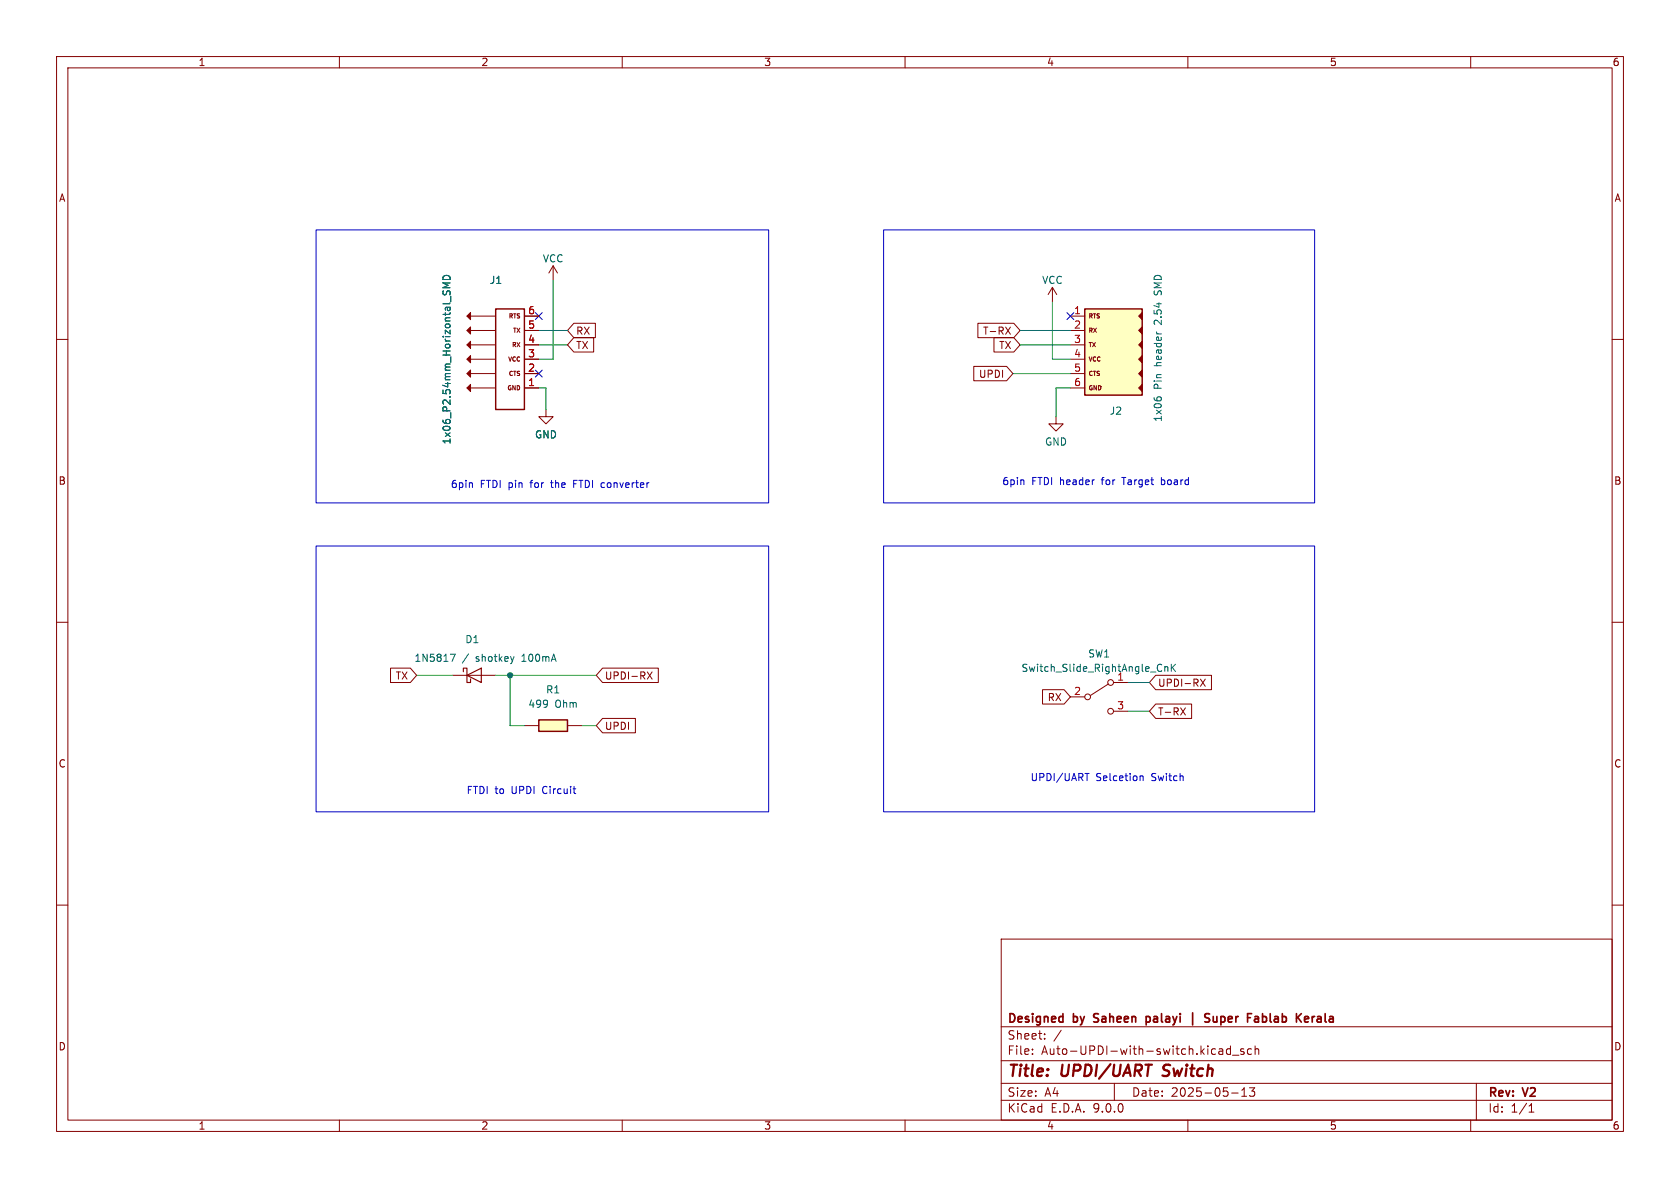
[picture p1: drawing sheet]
<svg xmlns="http://www.w3.org/2000/svg" width="297mm" height="210mm" viewBox="0 0 297 210" stroke-linecap="round" stroke-linejoin="round" font-family="sans-serif">
<g fill="none" stroke="#840000" stroke-width=".18">
<path d="M10 10h277v190h-277zM12 12h273v186h-273zM60 10v2M110 10v2M160 10v2M210 10v2M260 10v2M82.5 58.4h5.1M82.5 55.9h5.1M92.7 58.4h2.5M92.7 55.9h2.5M10 60h2"/>
<path d="M82.5 68.6h5.1M82.5 66h5.1M82.5 63.5h5.1M82.5 61h5.1M92.7 68.6h2.5M92.7 66h2.5M92.7 63.5h2.5M92.7 61h2.5M96.5 72.4v1.3h1.3l-1.3 1.2-1.3-1.2h1.3M285 60h2M10 110h2M285 110h2"/>
<path d="M189.2 123.2h2.6M196 120.9l-3.2 2M196.8 120.7h2.6M196.8 125.7h2.6M10 160h2M177 166h108v32h-108zM285 160h2M60 198v2M110 198v2M160 198v2M177 194.5h108M177 191.5h108"/>
<path d="M177 187.5h108M177 181.5h108M182.5 186.3v.1M182.5 185.5v.1M184.7 183.6v.1M184.7 182.8v.1M187.6 182.1l-1.3 2M197 191.5v3M210 198v2M215.5 185.5h.6l.1 .9M216.2 185.8h-.5a.29 .29 0 0 0-.2 .3 .29 .29 0 0 0 .2 .3l.5-.1M217.5 185.5l-.4-.1-.3 .3v.4l.2 .2h.5"/>
<path d="M217.5 184.9v1.5M217.7 193.2h1.2M217.9 186.5h1.1M219.5 193.8h.9M219.5 192.7l.5-.4v1.5M219.9 185.5l-.4-.1-.2 .2 .1 .2 .5 .2v.3h-.6M220.9 192.3h.9l-.5 .6 .4 .1v.7l-.2 .1h-.4l-.2-.1M221.2 185.5l-.4-.1-.3 .3v.4l.2 .2h.5M221.9 185.5l.2-.1 .4 .1v.9M221.9 184.9v1.5M260 198v2M261 191.5v6.5"/>
<path d="M270.3 196.6h.9M270.3 195.5l.4-.4v1.5"/>
<circle cx="192.3" cy="123.2" r=".51"/>
<circle cx="196.3" cy="125.7" r=".51"/>
<circle cx="196.3" cy="120.7" r=".51"/>
</g>
<path d="M205.5 190.1l.3 .1M205.8 188.4l-.1 .4v.2" fill="none" stroke="#840000" stroke-width=".4"/>
<g fill="none" stroke="#840000" stroke-width=".3">
<path d="M193.4 179.3v.5M202.6 179.7v1.5M202.6 179.8l.5-.1 .2 .3M210.8 179v2.2M213.3 179.9l.4 .1 .1 .4-.2 .3h-.4M213.3 179.2l.5 .1M214.5 179.7v.8l.1 .1 .3 .1M222 179.7h.3l.2 .2v.8M230.8 179.7l.5 .1v.2l-.7 .2M232 179.7v1M232.4 179.7l-.3 .1-.1 .2M193.3 180.6l.3 .1"/>
<path d="M203.3 180.4l-.2 .3-.5-.1M222.5 180.6l-.5 .1M222.5 180l-.5 .1M231.3 180.6l-.5 .1"/>
</g>
<path d="M78.4 48.9a.68 .68 0 0 1 .7-.2 .68 .68 0 0 1 .5 .7h-1.3zM78.4 51.4l-.1 .5M78.9 51.9l.1-.4 .3-.1 .3 .2v.3M79.6 50h-1.3l.9 .4-.9 .5h1.3M205.1 117.4l.3 .1M205.4 118.6l-.3 .1M205.9 117.8v.9M205.9 118l.2-.2 .3 .1 .1 .8M207.1 117.4v1.3M207.3 118l.5 .7M207.8 117.4l-.7 .7" fill="none" stroke="#006464" stroke-width=".18"/>
<g fill="#840000" stroke="#840000" stroke-width=".18">
<path d="M82.5 68.6l.7-.7v1.3z"/>
<path d="M82.5 66l.7-.6v1.3z"/>
<path d="M82.5 63.5l.7-.6v1.2z"/>
<path d="M82.5 61l.7-.7v1.3z"/>
<path d="M82.5 58.4l.7-.6v1.3z"/>
<path d="M82.5 55.9l.7-.7v1.3z"/>
</g>
<path d="M87.6 54.6h5.1v17.8h-5.1z" fill="none" stroke="#840000" stroke-width=".25"/>
<path d="M95.2 127.3h5.1v2h-5.1z" fill="#ffffc2"/>
<path d="M95.2 127.3h5.1v2h-5.1z" fill="none" stroke="#840000" stroke-width=".25"/>
<path d="M92.7 128.3h2.5M100.3 128.3h2.6" fill="none" stroke="#840000" stroke-width=".18"/>
<path d="M191.8 54.6h10.1v15.3h-10.1z" fill="#ffffc2"/>
<g fill="#840000" stroke="#840000" stroke-width=".18">
<path d="M201.3 55.9l.6-.7v1.3z"/>
<path d="M201.3 58.4l.6-.6v1.3z"/>
<path d="M201.3 61l.6-.7v1.3z"/>
<path d="M201.3 63.5l.6-.6v1.2z"/>
<path d="M201.3 66l.6-.6v1.3z"/>
<path d="M201.3 68.6l.6-.7v1.3z"/>
</g>
<path d="M191.8 54.6h10.1v15.3h-10.1z" fill="none" stroke="#840000" stroke-width=".25"/>
<g fill="none" stroke="#840000" stroke-width=".18">
<path d="M92.7 55.9h2.5M92.7 58.4h2.5M97.8 47l-.8 1.3M97.8 47l.8 1.3M97.8 47v2.5M101.4 57.1h3.9v2.6h-3.9l-1.1-1.3zM101.4 59.7h3.6v2.5h-3.6l-1.1-1.2zM172.9 57.1h6.3l1.1 1.3-1.1 1.3h-6.3zM175.7 59.7h3.5l1.1 1.3-1.1 1.2h-3.5zM177.8 57.8l.8 1.3M178.6 57.8l-.8 1.3M186.1 50.8l-.8 1.3"/>
<path d="M186.1 50.8l.7 1.3M186.1 50.8v2.5M189.2 55.9h2.6M189.2 58.4h2.6M92.7 61h2.5M92.7 63.5h2.5M92.7 66h2.5M92.7 68.6h2.5M172.1 64.8h5.9l1.1 1.2-1.1 1.3h-5.9zM186.7 73.7v1.2h1.3l-1.3 1.3-1.3-1.3h1.3M189.2 61h2.6M189.2 63.5h2.6"/>
<path d="M189.2 66h2.6M189.2 68.6h2.6M69 118.1h3.5l1.2 1.3-1.2 1.3h-3.5zM80 119.4h7.6M106.5 118.1h9.9v2.6h-9.9l-1.1-1.3zM114.4 118.8l.9 1.3M115.3 118.8l-.9 1.3M204.3 119.4h9.9v2.5h-9.9l-1.1-1.2zM106.5 127h5.8v2.5h-5.8l-1.1-1.2zM184.3 121.9h3.8l1.1 1.3-1.1 1.3h-3.8zM204.3 124.5h6.4v2.5h-6.4l-1.1-1.3zM208.7 125.1l.9 1.3"/>
<path d="M209.6 125.1l-.9 1.3M212.2 120.1l.9 1.2M213.1 120.1l-.9 1.2"/>
</g>
<path d="M78.4 48.9a.68 .68 0 0 1 .7-.2 .68 .68 0 0 1 .5 .7h-1.3zM78.4 51.4l-.1 .5M78.9 51.9l.1-.4 .3-.1 .3 .2v.3M79.6 50h-1.3l.9 .4-.9 .5h1.3M204 70.3v.2M204.5 70.4l.3-.2h.3l.2 .2M79.6 115.6h.9l-.6 1.3" fill="none" stroke="#006464" stroke-width=".18"/>
<path d="M81.9 118.7v-.6h.6v2.6h.7v-.7M82.5 119.4l2.6-1.3v2.6z" fill="none" stroke="#840000" stroke-width=".2"/>
<g fill="none" stroke="#009600" stroke-width=".18">
<path d="M95.2 58.4h5.1M97.8 49.5v14h-2.6M180.3 58.4h8.9M186.1 53.3v10.2h3.1M95.2 68.6h1.3v3.8M95.2 61h5.1M179.1 66h10.1M180.3 61h8.9M189.2 68.6h-2.5v5.1M73.7 119.4h6.3M87.6 119.4h17.8M90.2 119.4v8.9h2.5"/>
<path d="M102.9 128.3h2.5M199.4 125.7h3.8M199.4 120.7h3.8"/>
</g>
<path d="M94.6 55.3l1.3 1.2M95.9 55.3l-1.3 1.2M188.6 55.3l1.2 1.2M189.8 55.3l-1.2 1.2M94.6 65.4l1.3 1.2M95.9 65.4l-1.3 1.2" fill="none" stroke="#000084" stroke-width=".18"/>
<g fill="none" stroke="#0000c2" stroke-width=".18">
<path d="M55.9 40.6h80v48.3h-80zM156.2 40.6h76.2v48.3h-76.2zM55.9 96.5h80v47h-80zM83.3 85.3l.2 .2v.7M101.4 85.5h.4M102 84.9h-.6v1.3M156.2 96.5h76.2v47h-76.2zM180.8 84.8l.2 .2v.7M205.3 84.4v1.3M205.3 85.6l.1 .1M205.4 84.8l-.1 .1M101.3 139.4h.5"/>
<path d="M191.8 136.7h.7M201.5 137.2v.8M201.5 137.3l.2-.1h.3l.1 .8M101.7 140.3h.1"/>
</g>
<circle cx="90.2" cy="119.4" r=".46" fill="#009600" stroke="#009600" stroke-width=".18"/>
<g font-size="2.8" fill="#840000">
<text x="178" y="190.9">Title:</text>
<text x="187.7" y="190.9">UPDI/UART</text>
<text x="206.5" y="190.9">Switch</text>
</g>
<g font-size="2.1" fill="#840000">
<text x="178" y="184">Sheet:</text>
<text x="178" y="181.2">Designed</text>
<text x="189.8" y="181.2">by</text>
<text x="194.1" y="181.2">Saheen</text>
<text x="203.9" y="181.2">palayi</text>
<text x="212.3" y="181.2">|</text>
<text x="215.5" y="181.2">Super</text>
<text x="223.6" y="181.2">Fablab</text>
<text x="232.8" y="181.2">Kerala</text>
<text x="178" y="186.7">File:</text>
<text x="184.1" y="186.7">Auto-UPDI-with-switch.kicad_sch</text>
<text x="178" y="196.9">KiCad</text>
<text x="178" y="194.1">Size:</text>
<text x="184.7" y="194.1">A4</text>
<text x="185.7" y="196.9">E.D.A.</text>
<text x="193.3" y="196.9">9.0.0</text>
<text x="200" y="194.1">Date:</text>
<text x="207" y="194.1">2025-05-13</text>
<text x="263" y="194.3">Rev:</text>
<text x="263" y="196.9">Id:</text>
<text x="267.1" y="196.9">1/1</text>
<text x="269.4" y="194.3">V2</text>
</g>
<g font-size="1.8" fill="#840000">
<text x="35" y="11.9">1</text>
<text x="85" y="11.9">2</text>
<text x="135" y="11.9">3</text>
<text x="185" y="11.9">4</text>
<text x="235" y="11.9">5</text>
<text x="285" y="11.9">6</text>
<text x="10.3" y="35.9">A</text>
<text x="285.3" y="35.9">A</text>
<text x="101.8" y="59.4">RX</text>
<text x="173.7" y="59.4">T-RX</text>
<text x="101.8" y="61.9">TX</text>
<text x="176.5" y="61.9">TX</text>
<text x="173" y="67">UPDI</text>
<text x="10.3" y="85.9">B</text>
<text x="285.3" y="85.9">B</text>
<text x="69.9" y="120.3">TX</text>
<text x="106.8" y="120.3">UPDI-RX</text>
<text x="185.1" y="124.1">RX</text>
<text x="204.6" y="121.6">UPDI-RX</text>
<text x="106.8" y="129.2">UPDI</text>
<text x="204.6" y="126.7">T-RX</text>
<text x="10.3" y="135.9">C</text>
<text x="285.3" y="135.9">C</text>
<text x="10.3" y="185.9">D</text>
<text x="285.3" y="185.9">D</text>
<text x="35" y="199.9">1</text>
<text x="85" y="199.9">2</text>
<text x="135" y="199.9">3</text>
<text x="185" y="199.9">4</text>
<text x="235" y="199.9">5</text>
<text x="285" y="199.9">6</text>
</g>
<g font-size="1.8" fill="#006464">
<text x="95.9" y="46.6">VCC</text>
<text x="86.5" y="50.4">J1</text>
<text x="184.1" y="50.4">VCC</text>
<text x="205.6" y="51.7" transform="rotate(-90 205.6 51.7)">SMD</text>
<text x="205.6" y="57.1" transform="rotate(-90 205.6 57.1)">2.54</text>
<text x="205.6" y="64.6" transform="rotate(-90 205.6 64.6)">header</text>
<text x="205.6" y="68.8" transform="rotate(-90 205.6 68.8)">Pin</text>
<text x="94.5" y="77.7">GND</text>
<text x="196.1" y="73.5">J2</text>
<text x="205.6" y="74.7" transform="rotate(-90 205.6 74.7)">1x06</text>
<text x="79.9" y="78.7" transform="rotate(-90 79.9 78.7)">1x06_P2.54mm_Horizontal_SMD</text>
<text x="184.7" y="79">GND</text>
<text x="82.2" y="113.9">D1</text>
<text x="73.2" y="117.2">1N5817</text>
<text x="81.7" y="117.2">/</text>
<text x="84.2" y="117.2">shotkey</text>
<text x="92.5" y="117.2">100mA</text>
<text x="180.5" y="119">Switch_Slide_RightAngle_CnK</text>
<text x="192.3" y="116.4">SW1</text>
<text x="93.3" y="125.3">499</text>
<text x="96.4" y="122.8">R1</text>
<text x="98.1" y="125.3">Ohm</text>
<text x="197.4" y="120.4">1</text>
</g>
<g font-size="1.8" fill="#a90000">
<text x="93.3" y="58.2">5</text>
<text x="93.3" y="55.6">6</text>
<text x="189.8" y="55.6">1</text>
<text x="189.8" y="58.2">2</text>
<text x="93.3" y="65.8">2</text>
<text x="93.3" y="63.2">3</text>
<text x="93.3" y="60.7">4</text>
<text x="189.8" y="60.7">3</text>
<text x="189.8" y="63.2">4</text>
<text x="189.8" y="65.8">5</text>
<text x="93.3" y="68.3">1</text>
<text x="189.8" y="68.3">6</text>
<text x="189.8" y="122.9">2</text>
<text x="197.4" y="125.5">3</text>
</g>
<g font-size="1.8" fill="#0000c2">
<text x="79.6" y="86.5">6pin</text>
<text x="84.9" y="86.5">FTDI pin</text>
<text x="94.1" y="86.5">for</text>
<text x="97.9" y="86.5">the</text>
<text x="102" y="86.5">FTDI converter</text>
<text x="177.1" y="86">6pin</text>
<text x="182.4" y="86">FTDI header</text>
<text x="195.1" y="86">for</text>
<text x="198.9" y="86">Target</text>
<text x="205.9" y="86">board</text>
<text x="82.4" y="140.6">FTDI to</text>
<text x="90.5" y="140.6">UPDI</text>
<text x="96.2" y="140.6">Circuit</text>
<text x="182.1" y="138.3">UPDI/UART</text>
<text x="193.7" y="138.3">Selcetion</text>
<text x="203.7" y="138.3">Switch</text>
</g>
<g font-size="1" fill="#840000">
<text x="89.8" y="56.5">RTS</text>
<text x="90.6" y="59">TX</text>
<text x="192.3" y="56.5">RTS</text>
<text x="192.3" y="59">RX</text>
<text x="89.7" y="64.1">VCC</text>
<text x="90.4" y="61.6">RX</text>
<text x="192.3" y="61.6">TX</text>
<text x="192.3" y="64.1">VCC</text>
<text x="89.6" y="69.2">GND</text>
<text x="89.8" y="66.6">CTS</text>
<text x="192.3" y="66.6">CTS</text>
<text x="192.3" y="69.2">GND</text>
</g>
</svg>
